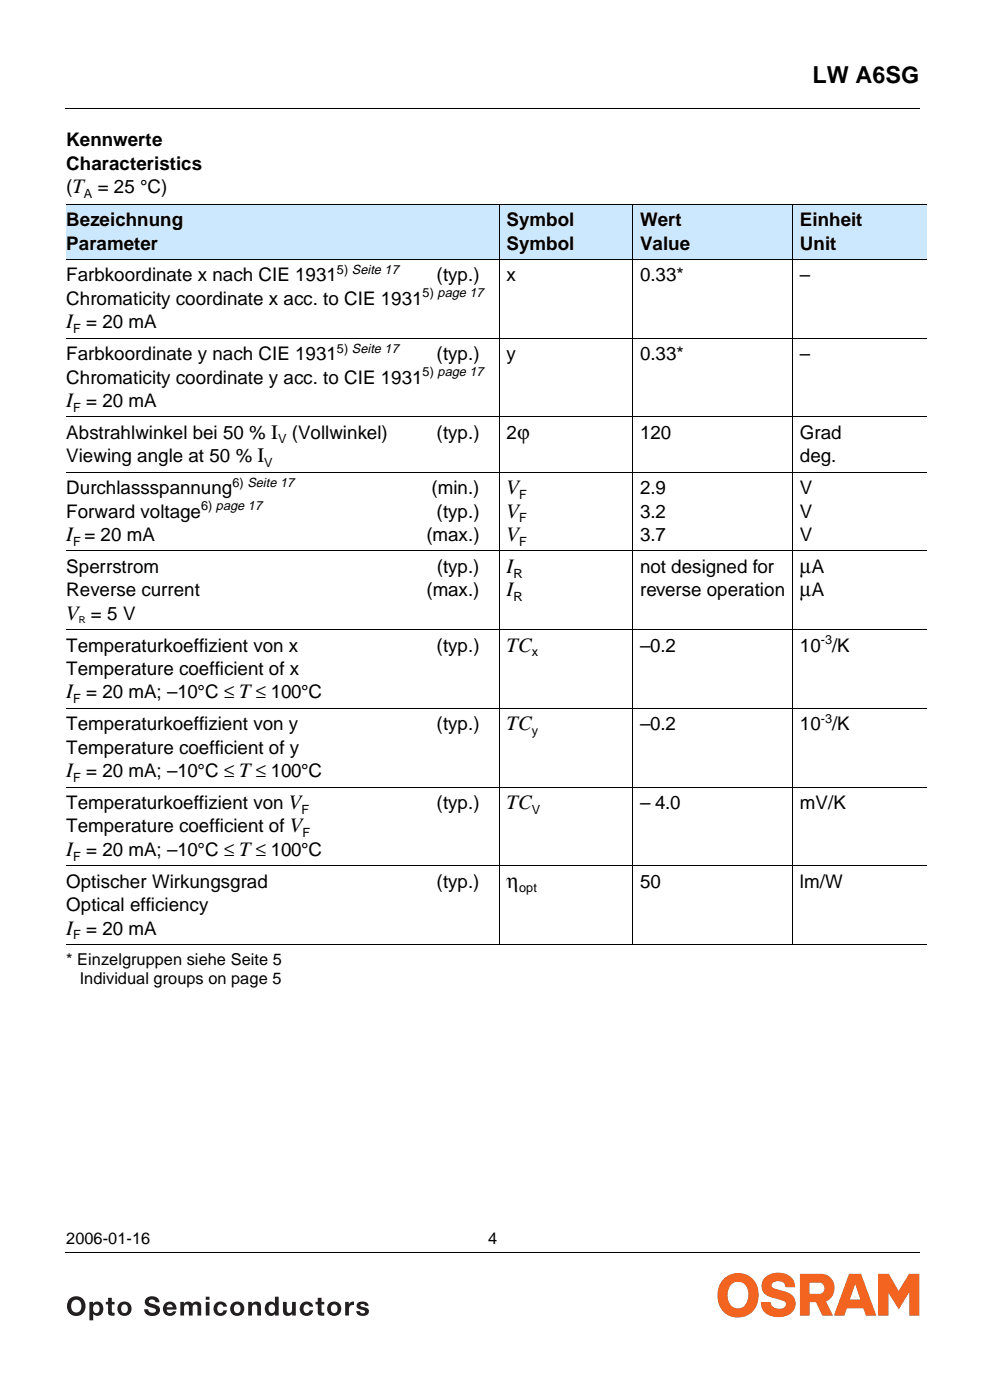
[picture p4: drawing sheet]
<svg xmlns="http://www.w3.org/2000/svg" width="207mm" height="294mm" viewBox="0 0 207 294" stroke-linecap="round" stroke-linejoin="round" font-family="sans-serif">
<path d="M13.8 22.7l.1 .2zM13.8 263.2l.1 .2z" fill="#000"/>
<path d="M13.9 22.8h179.3M13.9 263.3h179.3" fill="none" stroke="#000" stroke-width=".21"/>
<path d="M13.9 267.4h179.3v10.4h-179.3z" fill="#fff"/>
<g fill="#f36421">
<path d="M160.6 268.6a4.2 4.2 0 0 1 5.9 .3l.3 .5 .2 1.1-2-.1a1.6 1.6 0 0 0-1.2-1.2 1.6 1.6 0 0 0-1.6 .6l-.1 .7 .4 .2 1.2 .4a4.3 4.3 0 0 1 3.2 1.9 2.87 2.87 0 0 1-2.6 3.8 3.5 3.5 0 0 1-4.5-2.6v-.6h2.1a1.77 1.77 0 0 0 2.8 1.2 .78 .78 0 0 0-.1-1.4l-1.2-.4a5.5 5.5 0 0 1-2.9-1.2 2.46 2.46 0 0 1 .1-3.2z"/>
<path d="M184.4 267.7h2.3l2 3.6 2.2-3.6h2.2v8.8h-2.1v-4.9l-2.2 3.6-2.2-3.5v4.8h-2.2z"/>
</g>
<g fill="#f36421">
<path d="M178.3 267.7h2.5l3.2 8.8h-2.2l-.5-1.6h-3.4l-.6 1.6h-2.2zM179.6 269.9l-1.1 3.2h2.2z" fill-rule="evenodd"/>
<path d="M168 267.7h4.5a3 3 0 0 1 2.8 2.5 3 3 0 0 1-1.8 3.3l1.4 3h-2.2l-1.3-2.8h-1.4v2.8h-2zM170 269.6h2.1a1.19 1.19 0 0 1 1.1 1.1 1.19 1.19 0 0 1-1 1.2h-2.2z" fill-rule="evenodd"/>
<path d="M152.2 268.6a5.1 5.1 0 0 0 .5 7.7 4.4 4.4 0 0 0 6.6-4.1 4.3 4.3 0 0 0-2.3-4.2 4.3 4.3 0 0 0-4.8 .6zM153.5 270.1a2.12 2.12 0 0 1 2.4-.6 2.12 2.12 0 0 1 1.3 2.1 2.72 2.72 0 0 1-2.2 3.4 2.63 2.63 0 0 1-2.2-3.4l.4-1.1z" fill-rule="evenodd"/>
</g>
<g fill="#231f20">
<path d="M22.7 272.7h.8v.9h.6v.5h-.6v1.7l.6 .1v.6h-.5a.71 .71 0 0 1-.9-.7v-1.7h-.5v-.5h.5z"/>
<path d="M30.7 272.8a1.64 1.64 0 0 1 2.8 .9h-.9a.72 .72 0 0 0-.6-.6 .72 .72 0 0 0-.7 .4l.2 .4 .9 .2a1.18 1.18 0 0 1 1.2 1.2 1.18 1.18 0 0 1-1.1 1.2 1.67 1.67 0 0 1-2.2-1.3h.8a.87 .87 0 0 0 .8 .7 .87 .87 0 0 0 .9-.5 1.21 1.21 0 0 0-1.2-.7 1.14 1.14 0 0 1-1.1-.6 1.14 1.14 0 0 1 .2-1.3z"/>
<path d="M37.9 273.6h.7v.4a1.03 1.03 0 0 1 1.7 0 1.04 1.04 0 0 1 1.2-.4 1.04 1.04 0 0 1 .8 .9v2h-.8v-1.7a.54 .54 0 0 0-.6-.7 .54 .54 0 0 0-.4 .8v1.6h-.8v-1.6a.51 .51 0 0 0-.3-.7 .51 .51 0 0 0-.7 .3v2h-.8z"/>
<path d="M45.4 273.8a1.41 1.41 0 0 1 2.3 .8h-.8a.67 .67 0 0 0-.9-.4 .67 .67 0 0 0-.4 .8 .67 .67 0 0 0 .5 .9 .67 .67 0 0 0 .8-.5h.8a1.47 1.47 0 0 1-2.1 1 1.47 1.47 0 0 1-.5-2.3z"/>
<path d="M52.1 273.6h.8v.4a1.06 1.06 0 0 1 1.2-.4 1.06 1.06 0 0 1 .7 1.1v1.8h-.8v-1.7a.56 .56 0 0 0-.4-.7 .56 .56 0 0 0-.6 .5l-.1 1.9h-.8z"/>
<path d="M59.4 273.6h.8v1.6a.56 .56 0 0 0 .4 .7 .56 .56 0 0 0 .7-.4v-1.9h.8v2.9h-.7v-.4a1.06 1.06 0 0 1-1.3 .4 1.06 1.06 0 0 1-.7-1.1z"/>
<path d="M63.5 273.8a1.41 1.41 0 0 1 2.3 .8h-.8a.67 .67 0 0 0-.9-.4 .67 .67 0 0 0-.4 .8 .67 .67 0 0 0 .5 .9 .67 .67 0 0 0 .8-.5h.8a1.47 1.47 0 0 1-2.1 1 1.47 1.47 0 0 1-.5-2.3z"/>
<path d="M66.7 272.7h.8v.9h.6v.5h-.6l.1 1.7 .5 .1v.6h-.5a.71 .71 0 0 1-.9-.7v-1.7h-.4v-.5h.4z"/>
<path d="M72.5 273.6h.7l.1 .5a.97 .97 0 0 1 1-.6v.8h-.1a.78 .78 0 0 0-.9 .9v1.3h-.8z"/>
<path d="M75.2 273.8a1.42 1.42 0 0 1 2.2 .6h-.7a.53 .53 0 0 0-.5-.3 .53 .53 0 0 0-.5 .2l.3 .3 .6 .1a.89 .89 0 0 1 .9 .9 .89 .89 0 0 1-.9 .9h-.4a1.18 1.18 0 0 1-1.4-1h.8a.53 .53 0 0 0 .5 .5 .53 .53 0 0 0 .5-.5l-.8-.3a.81 .81 0 0 1-.8-.5 .81 .81 0 0 1 .2-.9z"/>
<path d="M15.3 273.4a1.17 1.17 0 0 1 1.5 .1 1.17 1.17 0 0 1 .3 1.4 1.08 1.08 0 0 1-1.3 .9 1.08 1.08 0 0 1-.9-1.3zM14.6 273a2.08 2.08 0 0 0-.2 2.7 2.08 2.08 0 0 0 2.7 .6 2.06 2.06 0 0 0 .5-3 2.06 2.06 0 0 0-3-.3z"/>
<path d="M19.7 274.4a.7 .7 0 0 1 .9-.2 .7 .7 0 0 1 .3 .8 .71 .71 0 0 1-.7 1 .71 .71 0 0 1-.7-1zM18.8 273.6v3.9h.8v-1.4a1.22 1.22 0 0 0 1.4 .3 1.22 1.22 0 0 0 .7-1.3 1.25 1.25 0 0 0-.6-1.4 1.25 1.25 0 0 0-1.6 .3v-.4z"/>
<path d="M25.6 274.4a.71 .71 0 0 1 .9-.2 .71 .71 0 0 1 .3 .8 .72 .72 0 0 1-.7 1 .72 .72 0 0 1-.7-1zM24.7 275a1.52 1.52 0 0 0 3 0 1.52 1.52 0 0 0-3 0z"/>
<path d="M35.1 274.3a.64 .64 0 0 1 .8-.2 .64 .64 0 0 1 .4 .6h-1.3zM34.8 273.8a1.49 1.49 0 0 0-.1 2.4 1.49 1.49 0 0 0 2.3-.6h-.7a.7 .7 0 0 1-.8 .3 .7 .7 0 0 1-.5-.7h2.1a1.44 1.44 0 0 0-.7-1.5 1.44 1.44 0 0 0-1.6 .1z"/>
<path d="M43.2 273.6h.8v2.9h-.8zM43.2 272.5h.8v.7h-.8z"/>
<path d="M49.3 274.4a.71 .71 0 0 1 .9-.2 .71 .71 0 0 1 .3 .8 .72 .72 0 0 1-.7 1 .72 .72 0 0 1-.7-1zM48.3 275a1.55 1.55 0 0 0 3.1 0 1.55 1.55 0 0 0-3.1 0z"/>
<path d="M56.6 274.4a.7 .7 0 0 1 .8-.2 .7 .7 0 0 1 .4 .8 .72 .72 0 0 1-.7 1 .72 .72 0 0 1-.7-1zM56.1 273.8a1.5 1.5 0 0 0-.4 1.9 1.5 1.5 0 0 0 1.7 .7l.4-.3v.4h.7v-4h-.8v1.4l-.3-.3a1.21 1.21 0 0 0-1.3 .2z"/>
<path d="M69.6 274.4a.71 .71 0 0 1 .9-.2 .71 .71 0 0 1 .4 .8 .72 .72 0 0 1-.7 1 .72 .72 0 0 1-.7-1zM68.7 275a1.52 1.52 0 0 0 3 0 1.52 1.52 0 0 0-3 0z"/>
</g>
<g fill="#cbe8ff">
<path d="M13.9 42.9h91v11.6h-91z"/>
<path d="M104.9 42.9h28v11.6h-28z"/>
<path d="M132.9 42.9h33.6v11.6h-33.6z"/>
<path d="M166.5 42.9h28v11.6h-28z"/>
</g>
<g fill="none" stroke="#000" stroke-width=".21">
<path d="M13.9 42.9h180.6M13.9 54.5h180.6M104.9 42.9v155.7M132.9 42.9v155.7M166.5 42.9v155.7M13.9 71h180.6M13.9 87.6h180.6M13.9 99.2h180.6M13.9 115.8h180.6M13.9 132.3h180.6M13.9 148.9h180.6M13.9 165.4h180.6"/>
<path d="M13.9 182h180.6M13.9 198.5h180.6"/>
</g>
<text font-size="4.9" x="170.6" y="17.4">LW A6SG</text>
<g font-size="4.3">
<text x="13.9" y="69">I = 20 mA</text>
<text x="13.9" y="85.6">I = 20 mA</text>
<text x="106.4" y="103.8">V</text>
<text x="13.9" y="113.7">I = 20 mA</text>
<text x="106.4" y="108.8">V</text>
<text x="106.4" y="113.7">V</text>
<text x="106.4" y="120.4">I</text>
<text x="106.4" y="125.3">I</text>
<text x="168" y="120.4">µA</text>
<text x="168" y="125.3">µA</text>
<text x="13.9" y="130.3">V = 5 V</text>
<text x="106.4" y="136.9">TC</text>
<text x="13.9" y="146.8">I = 20 mA; –10°C ≤ T ≤ 100°C</text>
<text x="106.4" y="153.5">TC</text>
<text x="13.9" y="163.3">I = 20 mA; –10°C ≤ T ≤ 100°C</text>
<text x="106.4" y="170">TC</text>
<text x="13.9" y="179.9">I = 20 mA; –10°C ≤ T ≤ 100°C</text>
<text x="106.4" y="186.6">η</text>
<text x="13.9" y="196.4">I = 20 mA</text>
</g>
<g font-size="3.9">
<text x="13.9" y="30.7">Kennwerte</text>
<text x="13.9" y="35.7">Characteristics</text>
<text x="13.9" y="40.6">(T = 25 °C)</text>
<text x="13.9" y="47.5">Bezeichnung</text>
<text x="106.4" y="47.5">Symbol</text>
<text x="134.4" y="47.5">Wert</text>
<text x="168" y="47.5">Einheit</text>
<text x="13.9" y="52.5">Parameter</text>
<text x="106.4" y="52.5">Symbol</text>
<text x="134.4" y="52.5">Value</text>
<text x="168" y="52.5">Unit</text>
<text x="13.9" y="59.1">Farbkoordinate x nach CIE 1931</text>
<text x="91.7" y="59.1">(typ.)</text>
<text x="106.4" y="59.1">x</text>
<text x="134.4" y="59.1">0.33*</text>
<text x="168" y="59.1">–</text>
<text x="13.9" y="64.1">Chromaticity coordinate x acc. to CIE 1931</text>
<text x="13.9" y="75.7">Farbkoordinate y nach CIE 1931</text>
<text x="91.7" y="75.7">(typ.)</text>
<text x="106.4" y="75.7">y</text>
<text x="134.4" y="75.7">0.33*</text>
<text x="168" y="75.7">–</text>
<text x="13.9" y="80.6">Chromaticity coordinate y acc. to CIE 1931</text>
<text x="13.9" y="92.2">Abstrahlwinkel bei 50 % I</text>
<text x="61.3" y="92.2">(Vollwinkel)</text>
<text x="91.7" y="92.2">(typ.)</text>
<text x="106.4" y="92.2">2ϕ</text>
<text x="134.4" y="92.2">120</text>
<text x="168" y="92.2">Grad</text>
<text x="13.9" y="97.2">Viewing angle at 50 % I</text>
<text x="168" y="97.2">deg.</text>
<text x="13.9" y="103.8">Durchlassspannung</text>
<text x="90.6" y="103.8">(min.)</text>
<text x="134.4" y="103.8">2.9</text>
<text x="168" y="103.8">V</text>
<text x="13.9" y="108.8">Forward voltage</text>
<text x="89.5" y="113.7">(max.)</text>
<text x="91.7" y="108.8">(typ.)</text>
<text x="134.4" y="108.8">3.2</text>
<text x="134.4" y="113.7">3.7</text>
<text x="168" y="108.8">V</text>
<text x="168" y="113.7">V</text>
<text x="13.9" y="120.4">Sperrstrom</text>
<text x="13.9" y="125.3">Reverse current</text>
<text x="89.5" y="125.3">(max.)</text>
<text x="91.7" y="120.4">(typ.)</text>
<text x="134.4" y="120.4">not designed for</text>
<text x="134.4" y="125.3">reverse operation</text>
<text x="13.9" y="136.9">Temperaturkoeffizient von x</text>
<text x="91.7" y="136.9">(typ.)</text>
<text x="134.4" y="136.9">–0.2</text>
<text x="168" y="136.9">10 /K</text>
<text x="13.9" y="141.9">Temperature coefficient of x</text>
<text x="13.9" y="153.5">Temperaturkoeffizient von y</text>
<text x="91.7" y="153.5">(typ.)</text>
<text x="134.4" y="153.5">–0.2</text>
<text x="168" y="153.5">10 /K</text>
<text x="13.9" y="158.4">Temperature coefficient of y</text>
<text x="13.9" y="170">Temperaturkoeffizient von V</text>
<text x="91.7" y="170">(typ.)</text>
<text x="134.4" y="170">– 4.0</text>
<text x="168" y="170">mV/K</text>
<text x="13.9" y="174.9">Temperature coefficient of V</text>
<text x="13.9" y="186.6">Optischer Wirkungsgrad</text>
<text x="13.9" y="191.5">Optical efficiency</text>
<text x="91.7" y="186.6">(typ.)</text>
<text x="134.4" y="186.6">50</text>
<text x="168" y="186.6">lm/W</text>
</g>
<g font-size="3.4">
<text x="13.9" y="202.8">* Einzelgruppen siehe Seite 5</text>
<text x="16.7" y="206.7">Individual groups on page 5</text>
<text x="13.9" y="261.4">2006-01-16</text>
<text x="102.5" y="261.4">4</text>
</g>
<g font-size="2.7">
<text x="17.6" y="41.6">A</text>
<text x="70.8" y="57.5">5) Seite 17</text>
<text x="88.7" y="62.5">5) page 17</text>
<text x="15.4" y="70">F</text>
<text x="70.8" y="74.1">5) Seite 17</text>
<text x="88.7" y="79.1">5) page 17</text>
<text x="15.4" y="86.5">F</text>
<text x="58.4" y="93.2">V</text>
<text x="55.5" y="98.1">V</text>
<text x="42.2" y="107.2">6) page 17</text>
<text x="48.8" y="102.2">6) Seite 17</text>
<text x="109.1" y="104.8">F</text>
<text x="109.1" y="109.7">F</text>
<text x="15.4" y="114.7">F</text>
<text x="109.1" y="114.7">F</text>
<text x="107.8" y="121.4">R</text>
<text x="107.8" y="126.3">R</text>
<text x="111.7" y="137.9">x</text>
<text x="172.4" y="135.4">-3</text>
<text x="15.4" y="147.8">F</text>
<text x="111.7" y="154.4">y</text>
<text x="172.4" y="151.9">-3</text>
<text x="15.4" y="164.4">F</text>
<text x="63.3" y="171">F</text>
<text x="111.7" y="171">V</text>
<text x="63.6" y="176">F</text>
<text x="15.4" y="180.9">F</text>
<text x="109" y="187.6">opt</text>
<text x="15.4" y="197.4">F</text>
</g>
<text font-size="2" x="16.6" y="131">R</text>
</svg>
